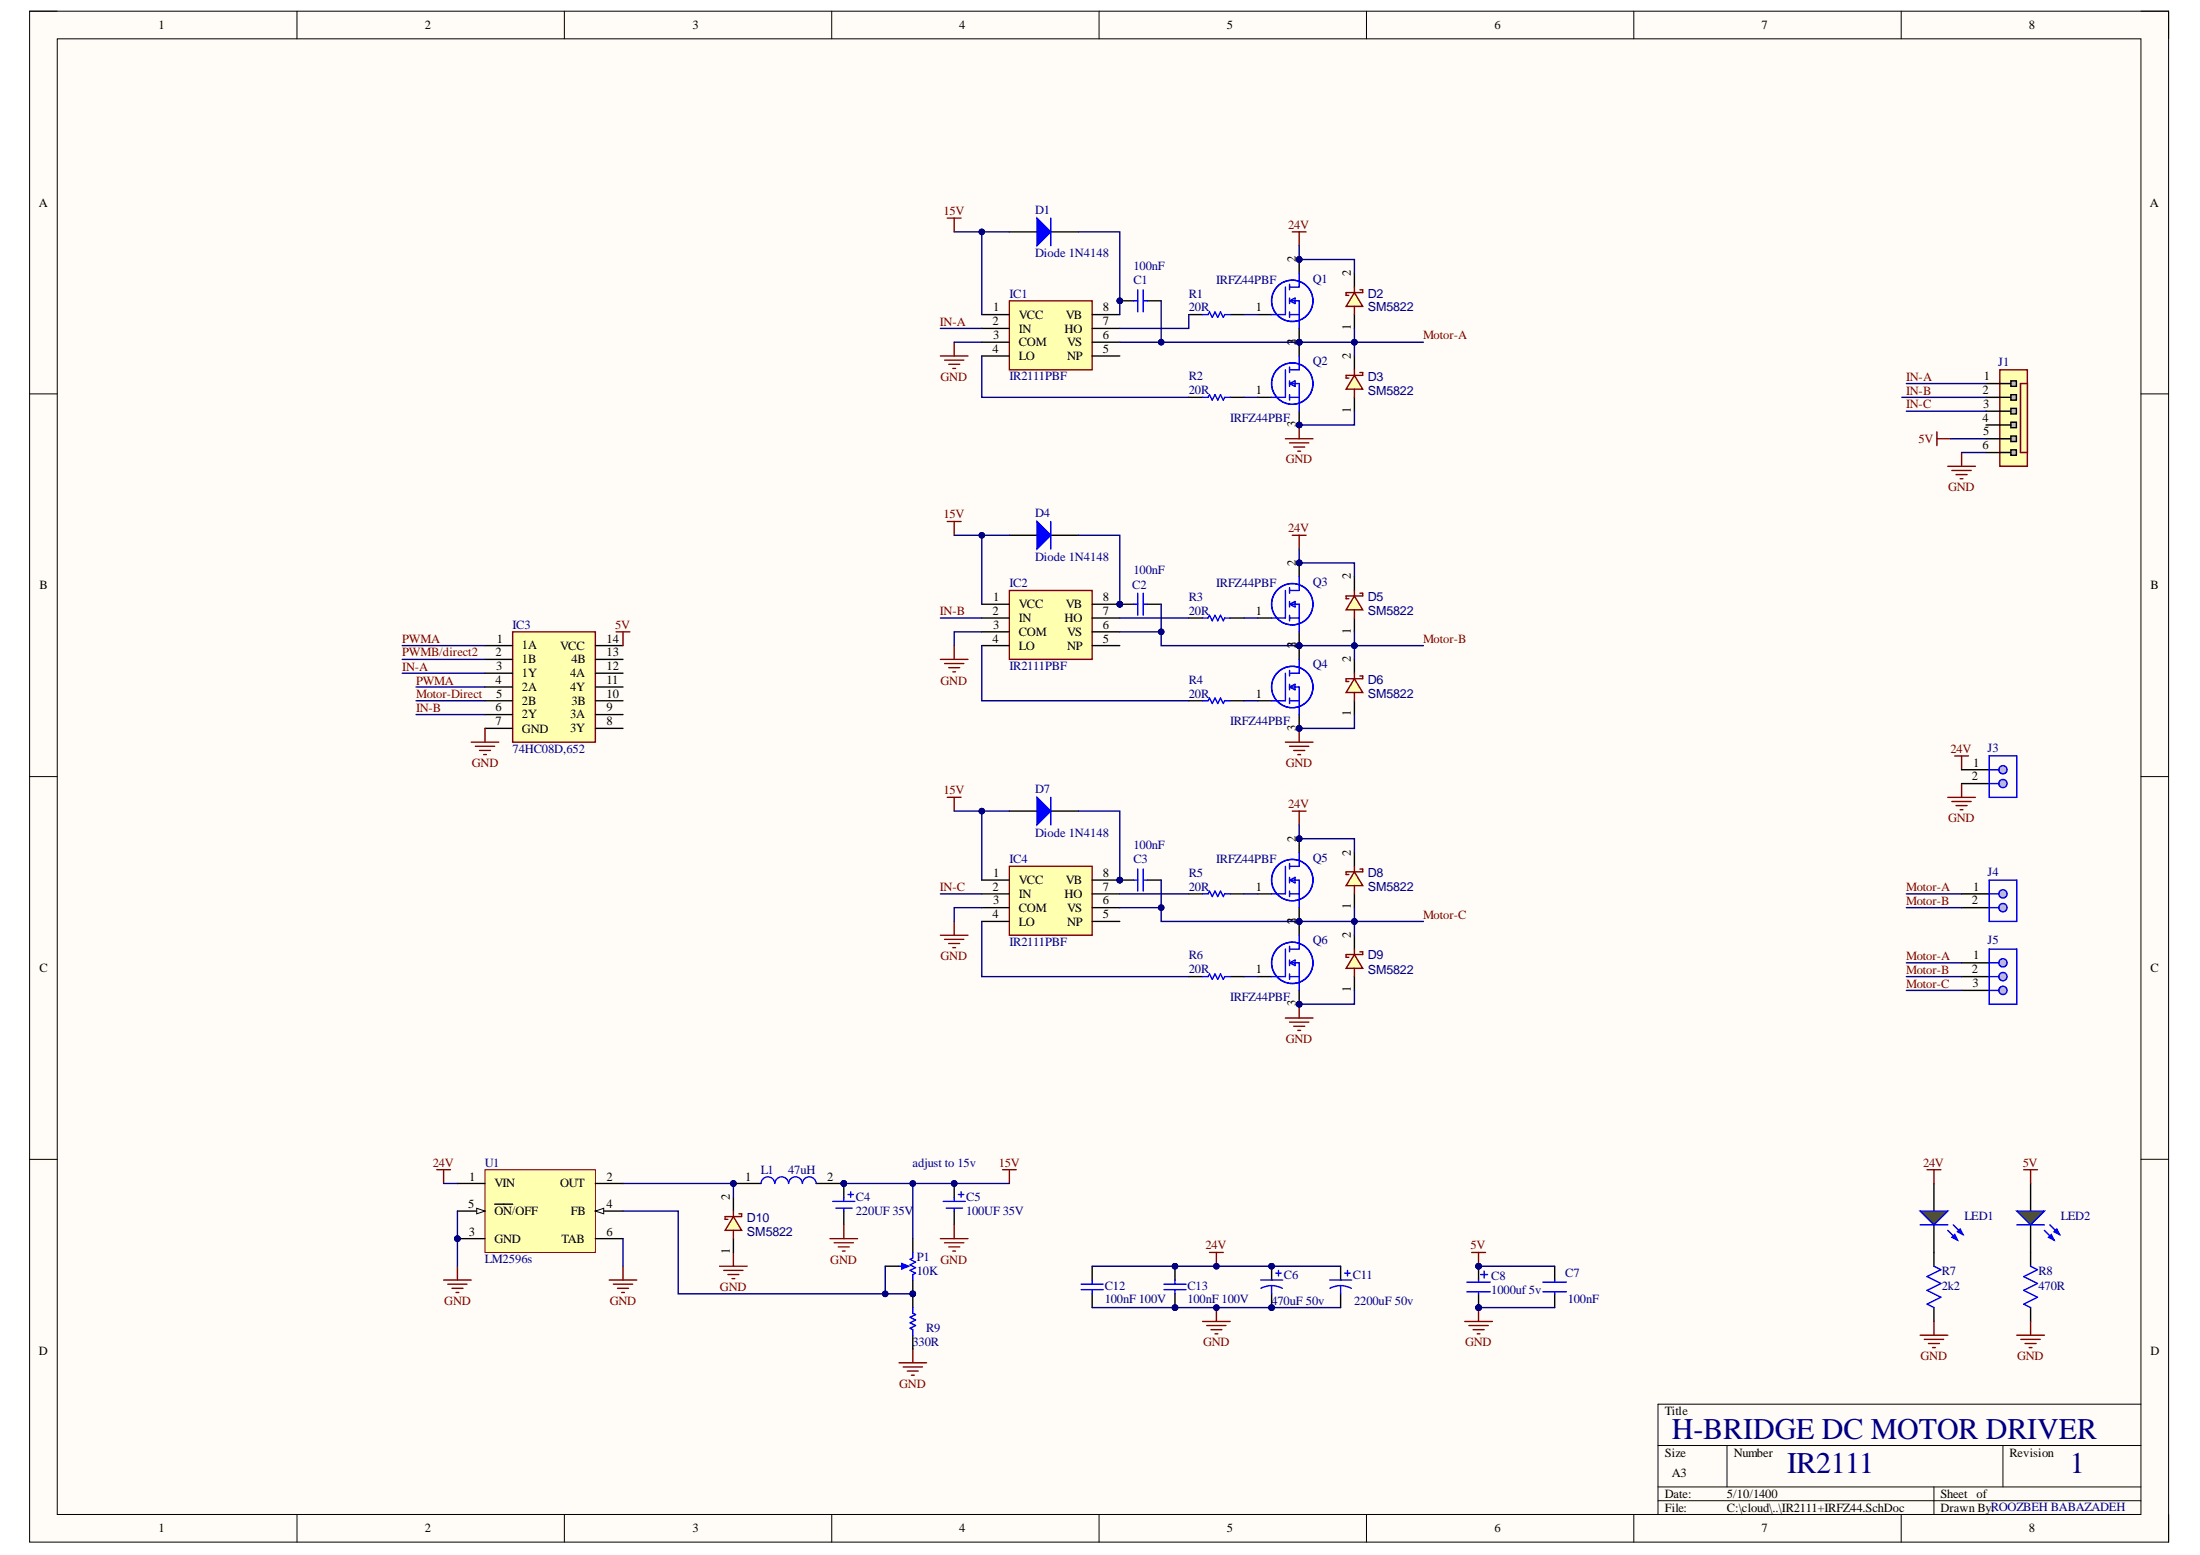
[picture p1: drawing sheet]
# Altium project IR2111+IRFZ44.PrjPcb
1 sheet, 49 parts. Net scope: global (net labels, ports and power ports of the same name join across sheets).
Board file: IR2111+IRFZ44.PcbDoc

## Sheet IR2111+IRFZ44.SchDoc
size A3

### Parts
C1  100nF  [C0805]
C2  100nF  [C0805]
C3  100nF  [C0805]
C4  220UF 35V  [C_EL_8X12]
C5  100UF 35V  [C_EL_8X12]
C6  470uF 50v  [C_EL_10X12]
C7  100nF  [C0805]
C8  1000uf 5v  [C_EL_8X12]
C11  2200uF 50v  [C_EL_16X25]
C12  100nF 100V  [C_CER_D7B]
C13  100nF 100V  [C_CER_D7B]
D1  Diode 1N4148  [D_SOD123W]
D2  SM5822  [D_SMB]
D3  SM5822  [D_SMB]
D4  Diode 1N4148  [D_SOD123W]
D5  SM5822  [D_SMB]
D6  SM5822  [D_SMB]
D7  Diode 1N4148  [D_SOD123W]
D8  SM5822  [D_SMB]
D9  SM5822  [D_SMB]
D10  SM5822  [D_SMB]
IC1  IR2111PBF  [SO_8]
IC2  IR2111PBF  [SO_8]
IC3  74HC08D,652  [SO_14]
IC4  IR2111PBF  [SO_8]
J1  HDRWF_6  [WF_6]  (value not drawn)
J3  2PIN  3.96  [PWL_2]  (value not drawn)
J4  2PIN  3.96  [PWL_2]  (value not drawn)
J5  3PIN  3.96  [PWL_3]  (value not drawn)
L1  47uH  [CDRH127LDNP560MC-12*12]
LED1  (no value)  [LED1206RED]
LED2  (no value)  [LED1206RED]
P1  10K  [POT_3296W]
Q1  IRFZ44PBF  [D2PAK3]
Q2  IRFZ44PBF  [D2PAK3]
Q3  IRFZ44PBF  [D2PAK3]
Q4  IRFZ44PBF  [D2PAK3]
Q5  IRFZ44PBF  [D2PAK3]
Q6  IRFZ44PBF  [D2PAK3]
R1  20R  [R0805]
R2  20R  [R0805]
R3  20R  [R0805]
R4  20R  [R0805]
R5  20R  [R0805]
R6  20R  [R0805]
R7  2k2  [R0805]
R8  470R  [R0805]
R9  330R  [R0805]
U1  LM2596s  [to-263-5 5d2pak LM2596S]

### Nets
5V: C7.2 C8.1 IC3.14(VCC) J1.5 LED2.1(A)
15V: C4.1 C5.1 D1.1(A) D4.1(A) D7.1(A) IC1.1(VCC) IC2.1(VCC) IC4.1(VCC) L1.2 P1.3(BOT)
24V: C6.1 C11.1 C12.2 C13.2 D2.2 D5.2 D8.2 J3.1 LED1.1(A) Q1.2(D) Q3.2(D) Q5.2(D) U1.1(VIN)
GND: C4.2 C5.2 C6.2 C7.1 C8.2 C11.2 C12.1 C13.1 D3.1 D6.1 D9.1 D10.1 IC1.3(COM) IC2.3(COM) IC3.7(GND) IC4.3(COM) J1.6 J3.2 Q2.3(S) Q4.3(S) Q6.3(S) R7.2 R8.2 R9.1 U1.3(GND) U1.5(~{ON}/OFF) U1.6(TAB)
IN-A: IC1.2(IN) IC3.3(1Y) J1.1
IN-B: IC2.2(IN) IC3.6(2Y) J1.2
IN-C: IC4.2(IN) J1.3
Motor-A: C1.1 D2.1 D3.2 IC1.6(VS) J4.1 J5.1 Q1.3(S) Q2.2(D)
Motor-B: C2.1 D5.1 D6.2 IC2.6(VS) J4.2 J5.2 Q3.3(S) Q4.2(D)
Motor-C: C3.1 D8.1 D9.2 IC4.6(VS) J5.3 Q5.3(S) Q6.2(D)
Motor-Direct: IC3.5(2B)
PWMA: IC3.1(1A) IC3.4(2A)
PWMB/direct2: IC3.2(1B)
NetC1_2: C1.2 D1.2(K) IC1.8(VB)
NetC2_2: C2.2 D4.2(K) IC2.8(VB)
NetC3_2: C3.2 D7.2(K) IC4.8(VB)
NetD10_2: D10.2 L1.1 U1.2(OUT)
NetIC1_4: IC1.4(LO) R2.1
NetIC1_7: IC1.7(HO) R1.1
NetIC2_4: IC2.4(LO) R4.1
NetIC2_7: IC2.7(HO) R3.1
NetIC4_4: IC4.4(LO) R6.1
NetIC4_7: IC4.7(HO) R5.1
NetLED1_2: LED1.2(K) R7.1
NetLED2_2: LED2.2(K) R8.1
NetP1_1: P1.1(TOP) P1.2(TAP) R9.2 U1.4(FB)
NetQ1_1: Q1.1(G) R1.2
NetQ2_1: Q2.1(G) R2.2
NetQ3_1: Q3.1(G) R3.2
NetQ4_1: Q4.1(G) R4.2
NetQ5_1: Q5.1(G) R5.2
NetQ6_1: Q6.1(G) R6.2

Not connected (* = marked no-connect by the designer): IC1 5(NP); IC2 5(NP); IC3 8(3Y) 9(3A) 10(3B) 11(4Y) 12(4A) 13(4B); IC4 5(NP); J1 4

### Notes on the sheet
- (near C5) adjust to 15v
- H-BRIDGE DC MOTOR DRIVER
- IR2111
- 1
- ROOZBEH BABAZADEH
